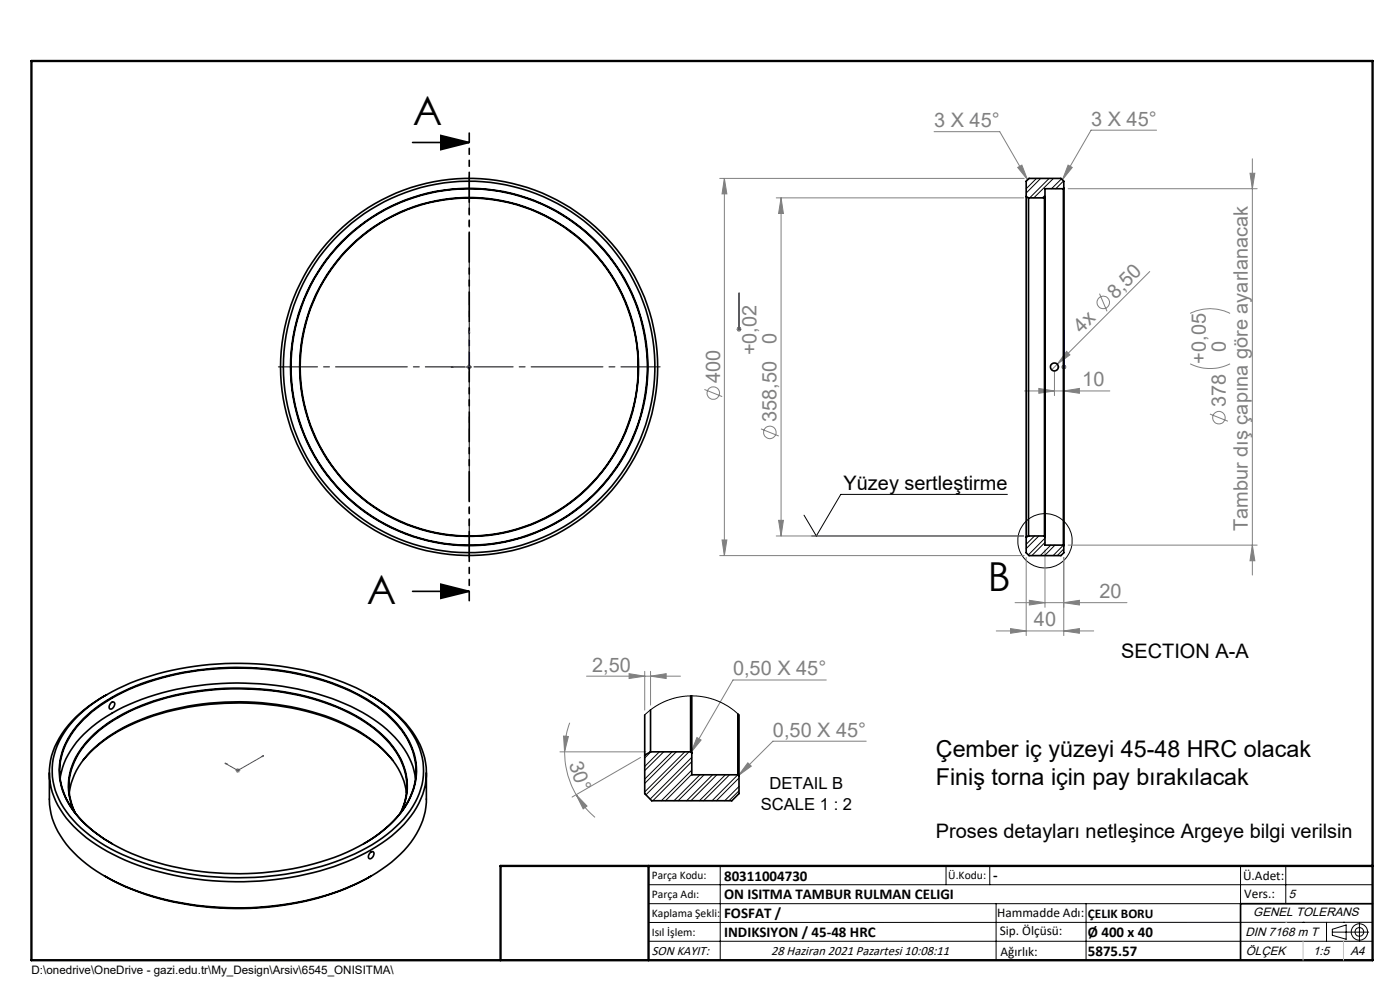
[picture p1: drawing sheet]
<svg xmlns="http://www.w3.org/2000/svg" width="297mm" height="210mm" viewBox="0 0 297 210" stroke-linecap="round" stroke-linejoin="round" font-family="sans-serif">
<g fill="none" stroke="#808080" stroke-width=".21">
<path d="M152.7 37.8h64.6M153.7 37.8l.5 3.3h-1zM153.7 37.8v80.1M198.2 27.9h13.9l5.9 10.2M215.9 35.5l.9-.5 1.2 3.1zM226.6 35l.9 .5-2.1 2.6zM245.4 27.6h-13.9l-6.1 10.5M265.2 36.8h1l-.5 3.2zM265.7 33.7v88.3M164.7 42h52.5M165.7 42v71.7M165.7 42l.5 3.3h-1z"/>
<path d="M226.6 40h40.1M243.9 57.6l-20.8 20.8M99 77.8h1M99.2 77.5l.7 .7M99.5 77.4v.9M99.9 77.5l-.7 .7M156.3 69.8h1M156.4 69.5l.7 .7M156.8 69.3v1M157.1 69.5l-.7 .7M223.7 78.8v5.1M225.2 77.8h1"/>
<path d="M225.3 77.5l.7 .7M225.7 77.4v.9M226 77.5l-.7 .7M226.3 74.5l.7 .8-2.7 1.9zM233.3 62.3l1.5 3.7M252.5 77.2a9.6 9.6 0 0 0 8.4 0M252.5 66.5a9.3 9.3 0 0 1 8.4 0M149.4 82.6l3.8 1.5M161.4 91l3.8 1.5M217.3 82.9h18.1M220.4 82.4l3.3 .5-3.3 .5zM225.7 82.9l3.3-.5v1z"/>
<path d="M256.7 87.8l3.8 1.6M152.7 117.9h64.6M153.2 114.5h1l-.5 3.4zM164.7 113.7h52.5M165.2 110.4h1l-.5 3.3zM217.7 118.2v16.6M221.7 116.7v12.1M225.7 118.2v16.6M226.6 115.6h40.1M265.7 115.6l.5 3.3h-1zM211.3 133.8h20.7M214.4 133.3l3.3 .5-3.3 .5z"/>
<path d="M215.3 127.8h23.8M218.4 127.3l3.3 .5-3.3 .5zM225.7 133.8l3.3-.5v1zM225.7 127.8l3.3-.5v1zM118.8 159.5h18.2M119.6 156.1l1 .1-.8 3.3zM119.8 159.5a18.5 18.5 0 0 0 2.4 9.1M120.9 153.3a18.4 18.4 0 0 0-1.1 6.2M124.4 143.4h20M133.5 142.9l3.3 .5-3.3 .5zM136.8 142.4v8.2M138 143.4l3.3-.5v1z"/>
<path d="M138 142.4v7.2M147.8 156.4l.9 .6-2.1 2.6zM175.3 144.2h-19.8l-8.9 15.4M183.8 157.2h-19.8l-7.3 7.3M50 163.4h1M50.1 163.1l.7 .7M50.4 162.9v1.1M50.8 163.1l-.7 .7M122.2 168.6l2.3 2.4-.8 .6zM122.2 168.6a17 17 0 0 0 4 4.8M135.9 160.7l-14.5 8.4M158.6 161.8l.8 .7-2.7 2z"/>
<circle cx="234" cy="64.1" r="1.33"/>
<circle cx="151.3" cy="83.4" r="1.33"/>
<circle cx="163.3" cy="91.7" r="1.33"/>
<circle cx="258.6" cy="88.6" r="1.32"/>
</g>
<g fill="none" stroke="#000" stroke-width=".21">
<path d="M99 77.8h1M99.5 77.4v.9M172.2 113.7h45M213.7 104.9h-35.3l-5.2 8.8-2.6-4.4M137.6 187.7h153.6M137.6 191.7h153.6M137.6 199.7h153.6M152.8 183.7v20M200.7 183.7v4M210 183.7v4M211.3 191.7v12M230.4 191.7v12"/>
<path d="M263.2 183.7v20M272.8 183.7v8M276.4 195.6h.1M281.4 195.6v4.1M282.6 197.7h7.8M282.6 197.1l3-.9v3l-3-.8zM285 195.6h.1M288.4 195.8v3.8M291.2 195.6l-153.6 .1"/>
<circle cx="221.7" cy="114.7" r="5.8"/>
<circle cx="288.4" cy="197.7" r="1.74"/>
<circle cx="288.4" cy="197.7" r=".93"/>
</g>
<path d="M87.5 30.2h12M93.5 28.7l6 1.5-6 1.5zM87.5 125.4h12M93.5 123.9l6 1.5-6 1.5zM291.2 191.7h-28v12" fill="none" stroke="#000" stroke-width=".35"/>
<g fill="none" stroke="#00f" stroke-width=".21">
<path d="M95.7 77.8l.4-.1v.2zM99.5 70.1v7.7h-3.8M99.5 70.1l.1 .4h-.2zM156.8 69.8h.1M156.8 62.2v7.6M156.8 69.7v.2zM156.8 62.2v.3v-.3M225.7 77.7v.2zM225.7 70.1v.4v-.4M225.7 77.8h.1M225.7 70.1v7.7M47.7 161.9l.4 .1-.2 .1z"/>
<path d="M55.6 160.4l.3-.1-.2 .2zM55.9 160.3l-5.5 3.1-2.7-1.5"/>
</g>
<path d="M98.5 77.8h-39.5M99.5 76.8v-39.5M99.5 78.8v39.5M100.5 77.8h39.5" fill="none" stroke="#000" stroke-width=".21" stroke-dasharray="15.2 1.3 1.3 1.3" stroke-dashoffset="6.9"/>
<path d="M99.5 28.2v99.2" fill="none" stroke="#000" stroke-width=".35" stroke-dasharray="6.3 1.3 1.3 1.3 1.3 1.3" stroke-dashoffset="4.4"/>
<path d="M106.2 203.7h185" fill="none" stroke="#000" stroke-width=".25"/>
<path d="M6.7 12.9h284.5v190.8h-284.5zM137.6 183.7v20M291.2 183.7h-185v20" fill="none" stroke="#000" stroke-width=".5"/>
<path d="M272.8 195.6h.1M276.4 199.7v4M285 199.7v4" fill="none" stroke="#c0c0c0" stroke-width=".21"/>
<path d="M93.5 28.7l6 1.5-6 1.5zM93.5 123.9l6 1.5-6 1.5z" fill="#000"/>
<g fill="#00f">
<path d="M95.7 77.8l.4 .1v-.2zM99.5 70.1l-.1 .4h.2z"/>
<path d="M47.7 161.9l.2 .2 .2-.1zM55.6 160.4l.1 .1 .2-.2zM156.8 69.7v.2zM156.8 62.2v.3zM156.8 69.7v.2zM156.8 62.2v.3z"/>
<path d="M225.7 77.7v.2zM225.7 70.1v.4zM225.7 77.7v.2zM225.7 70.1v.4z"/>
</g>
<g fill="#808080">
<path d="M226.3 74.5l.7 .8-2.7 1.9z"/>
<path d="M225.7 133.8l3.3-.5v1zM214.4 133.3l3.3 .5-3.3 .5z"/>
<path d="M225.7 127.8l3.3-.5v1zM218.4 127.3l3.3 .5-3.3 .5z"/>
<path d="M138 143.4l3.3-.5v1zM133.5 142.9l3.3 .5-3.3 .5z"/>
<path d="M220.4 82.4l3.3 .5-3.3 .5zM225.7 82.9l3.3-.5v1zM215.9 35.5l.9-.5 1.2 3.1zM226.6 35l.9 .5-2.1 2.6zM158.6 161.8l.8 .7-2.7 2zM147.8 156.4l.9 .6-2.1 2.6z"/>
<path d="M153.7 37.8l.5 3.3h-1zM153.2 114.5h1l-.5 3.4z"/>
<path d="M265.2 36.8h1l-.5 3.2zM265.7 115.6l.5 3.3h-1zM165.7 42l.5 3.3h-1zM165.2 110.4h1l-.5 3.3z"/>
<path d="M119.6 156.1l1 .1-.8 3.3zM122.2 168.6l2.3 2.4-.8 .6z"/>
</g>
<g fill="none" stroke="#000" stroke-width=".35">
<path d="M225.7 39.9v75.8M225.7 39.9v-1.5l-.6-.6h-6.8l-.6 .6v3.3M225.7 39.9l-.1 .1M217.7 41.7v72.3M217.7 41.7l.5 .3M218.2 42v71.7M218.2 42h3.4M221.6 42v71.7M221.7 41.9v71.9M221.7 41.9l-.1 .1M225.6 40v75.6M225.6 40h-3.9v1.9"/>
<path d="M217.7 114v3.3l.6 .6h6.8l.6-.6v-1.6M218.2 113.7l-.5 .3M218.2 113.7h3.4M221.6 113.7l.1 .1M221.7 113.8v1.8h3.9M225.6 115.6l.1 .1M16.5 151.9a41.5 41.5 0 0 1 19.9-9.7 63.7 63.7 0 0 1 37.9 3.1 27.8 27.8 0 0 1 13.9 11.6 14.1 14.1 0 0 1-1.9 16 33.2 33.2 0 0 1-15.1 9.9 64 64 0 0 1-43.9-1 28.7 28.7 0 0 1-14.4-11.4 14.1 14.1 0 0 1 1.4-15.9zM17.7 152.4a40.1 40.1 0 0 1 19.6-9.5 61 61 0 0 1 36.9 3.5 25.9 25.9 0 0 1 12.6 10.8 13.7 13.7 0 0 1-2.1 15.6 35.1 35.1 0 0 1-18.1 10.4 61.7 61.7 0 0 1-39.9-2.7 26.4 26.4 0 0 1-12.6-10.8 13.7 13.7 0 0 1 2.1-15.6zM22.6 147.4l-.4 .2M23.6 149h.1a.38 .38 0 0 1 .5 0 .38 .38 0 0 1 .1 .4l-.3 .7a.46 .46 0 0 1-.8 .1v-.5zM78.3 147.4a24.2 24.2 0 0 1 11.2 11.5 14.4 14.4 0 0 1-3 15.1 35.8 35.8 0 0 1-17.1 10.3 65.4 65.4 0 0 1-42.8-1.8 31.2 31.2 0 0 1-13.2-9.8 14.4 14.4 0 0 1 .4-17.9 27.4 27.4 0 0 1 8.4-7.2M136.8 151.7v8.5"/>
<path d="M138 150.6v8.9M138 159.5l-1.2 .7M138 159.5h8.5M146.5 147.6v11.9M146.5 159.5l.3 .2M146.8 147.6v12.1M146.8 159.7v4.7h9.7M156.5 151.4v13M156.8 151.7v12.9M10.5 163.9v5.6a16.6 16.6 0 0 0 6 12.2 41.7 41.7 0 0 0 18.8 9.2 65.1 65.1 0 0 0 39.7-3.2 28.3 28.3 0 0 0 13.4-10.9 14.6 14.6 0 0 0 2.1-7.3v-5.6M12.8 165.1a17.9 17.9 0 0 1 7.7-11.7 47.3 47.3 0 0 1 23.2-8.2 59.4 59.4 0 0 1 30.8 4.7 26.6 26.6 0 0 1 11.9 10l1.2 2.7 .6 2.5M14.7 168.2a16.8 16.8 0 0 1 7.3-11.2 44.1 44.1 0 0 1 21-7.7 57 57 0 0 1 29.8 4.1 25.6 25.6 0 0 1 11.7 9.6l1.2 2.7 .5 2.5"/>
<path d="M15.8 172.3a12.9 12.9 0 0 1 2-14.3 29.6 29.6 0 0 1 13.4-8.8 58.7 58.7 0 0 1 40.4 .8 26.1 26.1 0 0 1 13 10.2 12.5 12.5 0 0 1 .5 12.1M16 172.5a13.1 13.1 0 0 1 2.6-15.2 33.7 33.7 0 0 1 15.4-8.9 58.4 58.4 0 0 1 38.8 2.2 24.5 24.5 0 0 1 12.1 10.5 12.3 12.3 0 0 1 0 11.4M17.6 161.3a30.2 30.2 0 0 1 13.6-8.9 58.3 58.3 0 0 1 41.8 1.3 28.3 28.3 0 0 1 10.3 7.6M23.7 179a22.4 22.4 0 0 1-10.2-10.9 13.3 13.3 0 0 1 2.1-13 31.5 31.5 0 0 1 15.9-10.4 61.8 61.8 0 0 1 41.7 1.4 27.5 27.5 0 0 1 13.2 10.6 13.8 13.8 0 0 1-2.1 16.5 27.2 27.2 0 0 1-7.1 5.8M136.8 160.2v8.1l1.5 1.6h17l1.5-1.6v-3.7M156.5 164.4l.3 .2M22.2 185.8a55.3 55.3 0 0 0 27.6 6.9 57.8 57.8 0 0 0 28.5-6.6M78.4 181l.6-.4a.76 .76 0 0 1 .4 .8 .76 .76 0 0 1-.6 .7l-.2 .1a.51 .51 0 0 1-.5-.4 .51 .51 0 0 1 .2-.6zM78.7 185.8l-.4 .2"/>
<circle cx="99.5" cy="77.8" r="39.4"/>
<circle cx="99.5" cy="77.8" r="40"/>
<circle cx="99.5" cy="77.8" r="35.8"/>
<circle cx="99.5" cy="77.8" r="36"/>
<circle cx="99.5" cy="77.8" r="37.8"/>
<circle cx="99.5" cy="77.8" r="37.9"/>
<circle cx="223.7" cy="77.8" r=".85"/>
</g>
<g fill="none" stroke="#000" stroke-width=".21">
<path d="M219.9 37.8l-2.2 2.2M220.8 37.8l-3.1 3.1M222.6 37.8l-4.2 4.2M223.5 37.8l-4.2 4.2M225.2 38l-2.1 2M225.6 38.4l-1.6 1.6M221.7 41.4l-.6 .6M219.5 113.7l-1.8 1.8M220.4 113.7l-2.7 2.7M221.7 114.2l-3.5 3.5M221.7 115.1l-2.8 2.8M222.9 115.6l-2.2 2.3"/>
<path d="M223.8 115.6l-2.2 2.3M225.6 115.6l-2.2 2.3M225.7 116.4l-1.4 1.5M136.8 151.7l2.4-2 2.1-1 2.3-.8 2.9-.3 3.1 .3 2.7 .8 2.5 1.3 2 1.7M138.1 159.5l-1.3 1.3M139.9 159.5l-3.1 3.1M140.8 159.5l-4 4M142.6 159.5l-5.8 5.8M143.5 159.5l-6.7 6.7M145.3 159.5l-8.5 8.5M146.2 159.5l-9.2 9.1M146.8 160.6l-8.9 8.9"/>
<path d="M146.8 163.4l-6.5 6.5M146.8 161.6l-8.3 8.3M146.8 164.2l-5.6 5.7M148.5 164.4l-5.5 5.5M149.4 164.4l-5.5 5.5M151.2 164.4l-5.5 5.5M152.1 164.4l-5.5 5.5M153.9 164.4l-5.5 5.5M154.8 164.4l-5.5 5.5M156.5 164.4l-5.4 5.5M156.8 166.8l-3.1 3.1M156.8 165l-4.8 4.9"/>
<path d="M156.8 167.7l-2.1 2.2"/>
</g>
<g font-size="8.5">
<text x="87.5" y="26.4">A</text>
<text x="209.6" y="125.4">B</text>
<text x="77.8" y="128">A</text>
</g>
<g font-size="4.9">
<text x="198.5" y="160.5">Çember iç yüzeyi 45-48 HRC olacak</text>
<text x="198.5" y="166.5">Finiş torna için pay bırakılacak</text>
</g>
<g font-size="4.2" fill="#808080">
<text x="198.2" y="27">3 X 45°</text>
<text x="231.5" y="26.7">3 X 45°</text>
<text x="236.6" y="63.6" transform="rotate(-45 236.6 63.6)">8,50</text>
<text x="229.4" y="70.8" transform="rotate(-45 229.4 70.8)">4x</text>
<text x="160.5" y="75.4" transform="rotate(-90 160.5 75.4)">+0,02</text>
<text x="164.8" y="72.9" transform="rotate(-90 164.8 72.9)">0</text>
<text x="255.8" y="77.2" transform="rotate(-90 255.8 77.2)">+0,05</text>
<text x="260" y="74.7" transform="rotate(-90 260 74.7)">0</text>
<text x="152.8" y="81.2" transform="rotate(-90 152.8 81.2)">400</text>
<text x="229.6" y="81.9">10</text>
<text x="164.8" y="89.5" transform="rotate(-90 164.8 89.5)">358,50</text>
<text x="260" y="86.4" transform="rotate(-90 260 86.4)">378</text>
<text x="264.8" y="112.6" transform="rotate(-90 264.8 112.6)">Tambur dış çapına göre ayarlanacak</text>
<text x="233.2" y="126.9">20</text>
<text x="219.4" y="132.9">40</text>
<text x="125.6" y="142.5">2,50</text>
<text x="155.5" y="143.3">0,50 X 45°</text>
<text x="164" y="156.3">0,50 X 45°</text>
<text x="120.6" y="162" transform="rotate(71 120.6 162)">30°</text>
</g>
<g font-size="4.2">
<text x="179" y="103.9">Yüzey sertleştirme</text>
<text x="237.9" y="139.5">SECTION A-A</text>
<text x="198.5" y="177.8">Proses detayları netleşince Argeye bilgi verilsin</text>
</g>
<g font-size="3.5">
<text x="163.2" y="167.3">DETAIL B</text>
<text x="161.4" y="171.8">SCALE 1 : 2</text>
</g>
<g font-size="3.2">
<text x="153.6" y="186.8">80311004730</text>
<text x="153.6" y="190.8">ON ISITMA TAMBUR RULMAN CELIGI</text>
<text x="210.7" y="186.6">-</text>
<text x="153.6" y="194.8">FOSFAT /</text>
<text x="153.6" y="198.8">INDIKSIYON / 45-48 HRC</text>
<text x="230.8" y="198.7">Ø 400 x 40</text>
<text x="230.8" y="202.8">5875.57</text>
</g>
<g font-size="2.8">
<text x="263.7" y="186.7">Ü.Adet:</text>
<text x="263.9" y="190.5">Vers.:</text>
<text x="211.5" y="194.5">Hammadde Adı:</text>
<text x="230.8" y="194.7">ÇELIK BORU</text>
<text x="138.3" y="202.6">SON KAYIT:</text>
<text x="163.6" y="202.6">28 Haziran 2021 Pazartesi 10:08:11</text>
<text x="212.1" y="198.4">Sip. Ölçüsü:</text>
<text x="212.2" y="202.7">Ağırlık:</text>
</g>
<g font-size="2.6">
<text x="273.4" y="190.4">5</text>
<text x="265.9" y="194.4">GENEL TOLERANS</text>
<text x="264.2" y="198.5">DIN 7168 m T</text>
<text x="264.3" y="202.6">ÖLÇEK</text>
<text x="278.5" y="202.6">1:5</text>
<text x="286.5" y="202.6">A4</text>
</g>
<g font-size="2.5">
<text x="138.3" y="186.4">Parça Kodu:</text>
<text x="138.3" y="190.5">Parça Adı:</text>
<text x="201.2" y="186.5">Ü.Kodu:</text>
<text x="138.3" y="194.5">Kaplama Şekli:</text>
<text x="138.3" y="198.6">Isıl İşlem:</text>
<text x="6.7" y="206.7">D:\onedrive\OneDrive - gazi.edu.tr\My_Design\Arsiv\6545_ONISITMA\</text>
</g>
</svg>
